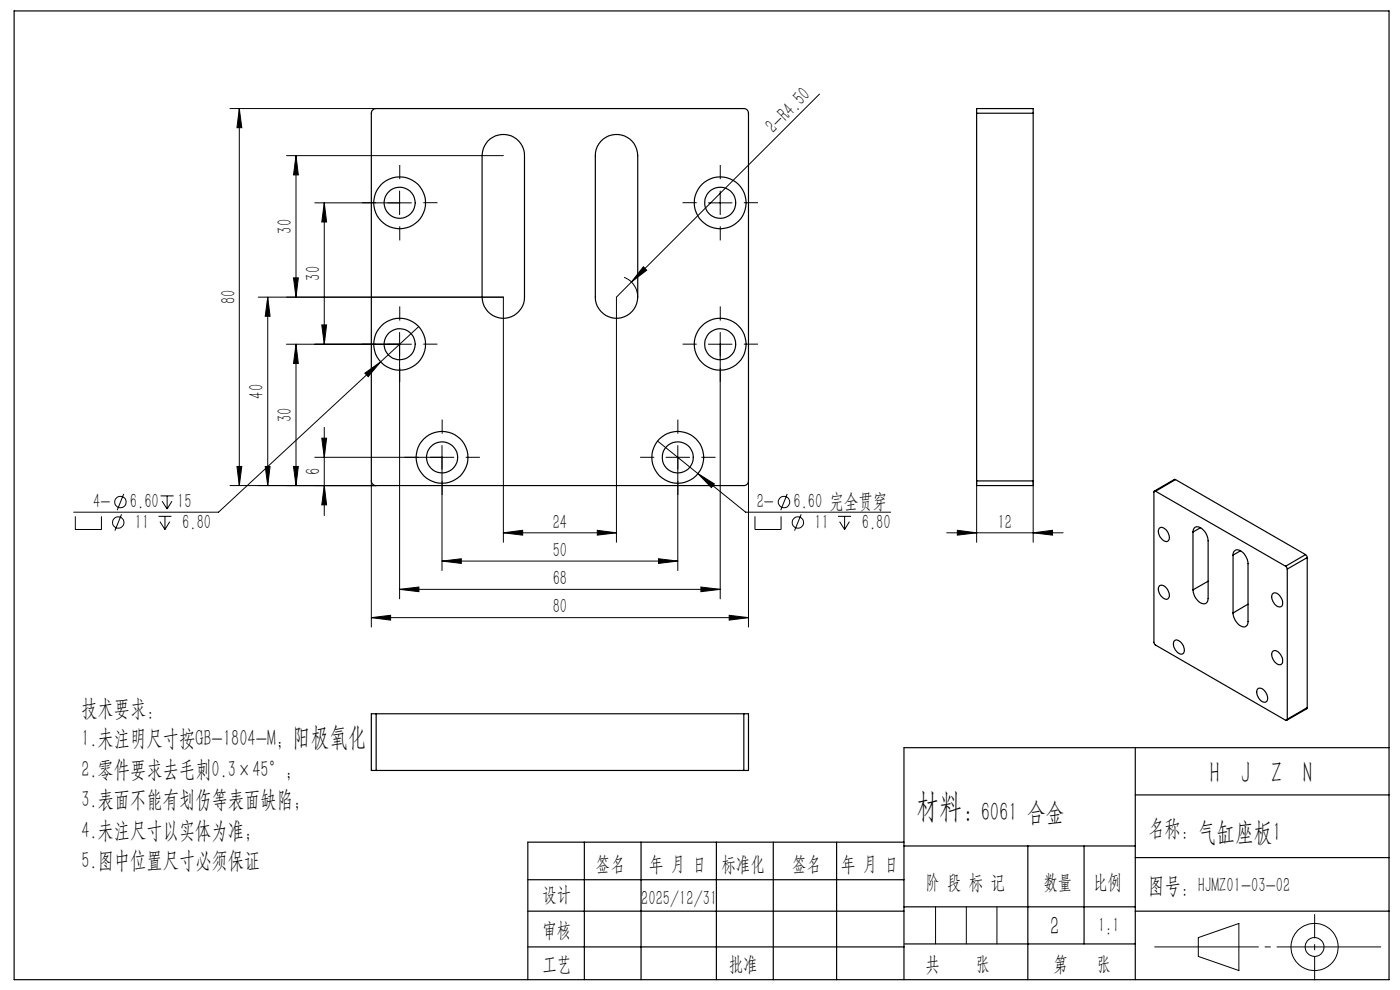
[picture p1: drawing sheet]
<svg xmlns="http://www.w3.org/2000/svg" width="297mm" height="210mm" viewBox="0 0 297 210" stroke-linecap="round" stroke-linejoin="round" font-family="sans-serif">
<g fill="none" stroke="#000" stroke-width=".25">
<path d="M3 2.3h291.7v205.5h-291.7zM79.1 23.3l.5-.3h78.2a.96 .96 0 0 1 1 1v78a.96 .96 0 0 1-1 1h-78a1.02 1.02 0 0 1-1-1v-78zM103.5 29.9a4.5 4.5 0 0 1 4.9-1.1 4.5 4.5 0 0 1 2.9 4.2v30a4.5 4.5 0 0 1-4.5 4.5 4.5 4.5 0 0 1-4.5-4.5v-30a4.8 4.8 0 0 1 1.2-3.1zM127.5 29.9a4.5 4.5 0 0 1 4.9-1.1 4.5 4.5 0 0 1 2.9 4.2v30a4.5 4.5 0 0 1-4.5 4.5 4.5 4.5 0 0 1-4.5-4.5v-30a4.3 4.3 0 0 1 1.2-3.1zM207.2 24v-1h12v1M207.2 24v78M207.2 24h12M219.2 24v78M207.2 102v1h12v-1M207.2 102h12M245.1 104.2l-.2-.1-.1 .2v32l.1 .4 27.8 16.1h.3l.1-.2M245.1 104.2l27.6 15.9"/>
<path d="M246 112a1.44 1.44 0 0 1 1.9 1.2 1.06 1.06 0 0 1-.5 1.7 2.1 2.1 0 0 1-1.4-2.9zM249.4 101.7h-.3l-4.2 2.5M249.4 101.7l-4.3 2.5M249.4 101.7l27.6 15.9M253.1 112.8a.99 .99 0 0 1 .5-1 .99 .99 0 0 1 1.2 .2 3.4 3.4 0 0 1 1.5 2.7v12.3a1.01 1.01 0 0 1-.6 1 1.01 1.01 0 0 1-1.1-.2 3.6 3.6 0 0 1-1.5-2.7M253.1 112.8v12.3M254.7 111.9l-1.6 .9M261.6 117.7a.99 .99 0 0 1 .5-1 .99 .99 0 0 1 1.2 .2 3.6 3.6 0 0 1 1.5 2.7v12.3a.99 .99 0 0 1-.6 1 .99 .99 0 0 1-1.1-.2 3.6 3.6 0 0 1-1.5-2.7M261.6 117.7v12.3M263.2 116.8l-1.6 .9M277 117.6l.3 .7M277 117.6l-4.3 2.5"/>
<path d="M277.3 118.3l-4.2 2.4M277.3 118.3v31.8M246 124.2a1.74 1.74 0 0 1 2 1.7 .81 .81 0 0 1-.2 1.1 .81 .81 0 0 1-1.1-.2 2.02 2.02 0 0 1-.7-2.6zM249.1 136a1.12 1.12 0 0 1 1.7 .6 1.47 1.47 0 0 1 0 2.1 2.09 2.09 0 0 1-1.7-2.7zM256.3 123.3l-3.2 1.8M264.8 128.2l-3.2 1.8M269.9 126a1.08 1.08 0 0 1 1.7 .6 1.64 1.64 0 0 1 .2 2.1 1.96 1.96 0 0 1-2-2.3zM270.1 138.1a1.47 1.47 0 0 1 1.8 1.2 1.26 1.26 0 0 1-.3 1.7 2.11 2.11 0 0 1-1.7-2.8zM272.7 120.1l.4 .6M273.1 120.7v31.9M79.8 151.4h-1v12h1M79.8 151.4v12"/>
<path d="M79.8 151.4h78M157.8 151.4h1v12h-1M157.8 151.4v12M240.8 158.6v49.2M266.7 146.2a1.12 1.12 0 0 1 1.8 .6 1.47 1.47 0 0 1 0 2.1 2.09 2.09 0 0 1-1.8-2.7zM277.3 150.1l-.1 .2-4.2 2.5M277.3 150.1l-4.2 2.5M294.7 158.6h-102.9v49.2M79.8 163.4h78M124 178.6v29.2M136 178.6v29.2M152 178.6v29.2"/>
<path d="M164 178.6v29.2M177.5 178.6v29.2M191.8 178.6h-79.8v29.2M191.8 179.4h49M218.1 179.4v28.4M230 179.4v20.8M240.8 168.6h53.9M112 193.3h79.8M112 186.6h79.8M191.8 192.4h49M240.8 181.9h53.9M240.8 193.3h53.9"/>
<path d="M112 200.9h79.8M192 200.2h48.8"/>
<circle cx="84.8" cy="43" r="5.5"/>
<circle cx="84.8" cy="43" r="3.3"/>
<circle cx="152.8" cy="43" r="3.3"/>
<circle cx="152.8" cy="43" r="5.5"/>
<circle cx="84.8" cy="73" r="5.5"/>
<circle cx="84.8" cy="73" r="3.3"/>
<circle cx="152.8" cy="73" r="3.3"/>
<circle cx="152.8" cy="73" r="5.5"/>
<circle cx="93.8" cy="97" r="5.5"/>
<circle cx="93.8" cy="97" r="3.3"/>
<circle cx="143.8" cy="97" r="3.3"/>
<circle cx="143.8" cy="97" r="5.5"/>
</g>
<g fill="none" stroke="#000" stroke-width=".21">
<path d="M173.8 20l-39.9 39.8M48.8 23h31M50.8 23l.5 4.1h-1zM50.8 23v80M60.8 33h46M62.8 33l.5 4.1h-1zM62.8 33v30M62.3 58.9h1l-.5 4.1zM66.8 43h20.5M68.8 43l.5 4.1h-1zM68.8 43v30M84.8 40.5v5"/>
<path d="M132.4 58.8a4.5 4.5 0 0 1 2.9 4.2M133.9 59.8l-3.1 3.2v52M136.5 56.6l.7 .7-3.3 2.5zM150.3 43h5M152.8 40.5v5M54.8 63h52v52M56.8 63l.5 4.1h-1zM56.8 63v40M60.8 73h26.5M62.8 73l.5 4.1h-1zM62.8 73v30M68.3 68.9h1l-.5 4.1z"/>
<path d="M77.4 79.2l3.4-2.4-2.7 3.1zM80.8 76.8l-34.4 31.8h-30.8M84.8 70.5v56.5M88.8 69.3l-8 7.5M150.3 73h5M152.8 70.5v56.5M50.3 98.9h1l-.5 4.1zM56.3 98.9h1l-.5 4.1zM62.3 98.9h1l-.5 4.1zM66.8 97h29.5M68.3 92.9h1l-.5 4.1zM68.8 90.7v18.7"/>
<path d="M93.8 94.5v26.5M139.5 93.5l8.6 7M141.3 97h5M143.8 94.5v26.5M16 109.5v2.8h5.5v-2.8M25.8 109.1l-1.4 3.5M26.2 104.8l-1.3 3.4M33.6 109.5h2.8M33.9 110.7l1.1 1.6M34.1 105.2h2.7M34.4 106.3l1.1 1.7M35 109.5v2.8"/>
<path d="M35.5 105.2v2.8M36 110.7l-1 1.6M36.5 106.3l-1 1.7M48.8 103h31M68.8 103l.5 4.1h-1zM78.8 102v31M93.8 119l4.1-.5v1zM93.8 119h50M106.8 113l4.1-.5v1zM106.8 113h24M126.7 112.5l4.1 .5-4.1 .5zM139.7 118.5l4.1 .5-4.1 .5z"/>
<path d="M148.1 100.5l3.5 2.1-.7 .8zM148.1 100.5l10.1 8.1h30.7M158.8 102v31M160.2 109.5v2.8h5.5v-2.8M167 104.8l-1.4 3.4M170 109.1l-1.4 3.5M177.8 109.5h2.8M178.1 110.7l1.1 1.6M179.2 109.5v2.8M180.2 110.7l-1 1.6M200.8 113h24.7M203.1 112.5l4.1 .5-4.1 .5z"/>
<path d="M207.2 102v13M219.2 113l4.1-.5v1zM219.2 102v13M78.8 131l4.1-.5v1zM78.8 131h80M84.8 125l4.1-.5v1zM84.8 125h68M148.7 124.5l4.1 .5-4.1 .5zM154.7 130.5l4.1 .5-4.1 .5zM198.5 192.4v7.8M205 192.4v7.8M211.5 192.4v7.8"/>
<path d="M254.2 198.9l8.6-3v10l-8.6-3z"/>
<circle cx="25.1" cy="110.8" r="1.22"/>
<circle cx="25.6" cy="106.5" r="1.22"/>
<circle cx="166.3" cy="106.5" r="1.22"/>
<circle cx="169.3" cy="110.8" r="1.21"/>
<circle cx="278.9" cy="200.9" r="2"/>
<circle cx="278.9" cy="200.9" r="5"/>
</g>
<g fill="none" stroke="#000" stroke-width=".21" stroke-dasharray="30.5 1.3 1.3 1.3" stroke-linecap="butt">
<path d="M84.8 38v-3M152.8 38v-3M79.8 43h-3M84.8 48v3M89.8 43h3M147.8 43h-3M152.8 48v3M157.8 43h3M79.8 73h-3M84.8 68v-3M84.8 78v3M89.8 73h3"/>
<path d="M147.8 73h-3M152.8 68v-3M152.8 78v3M157.8 73h3M88.8 97h-3M93.8 92v-3M98.8 97h3M138.8 97h-3M143.8 92v-3M148.8 97h3M93.8 102v3M143.8 102v3"/>
</g>
<path d="M244.9 200.9h48.1" fill="none" stroke="#000" stroke-width=".21" stroke-dasharray="30.5 1.3 1.3 1.3" stroke-dashoffset="8.3" stroke-linecap="butt"/>
<path d="M278.9 193.9v14" fill="none" stroke="#000" stroke-width=".21" stroke-dasharray="30.5 1.3 1.3 1.3" stroke-dashoffset="25.4" stroke-linecap="butt"/>
<g fill="#000">
<path d="M136.5 56.6l.7 .7-3.3 2.5z"/>
<path d="M56.8 63l.5 4.1h-1zM56.3 98.9h1l-.5 4.1zM50.8 23l.5 4.1h-1zM50.3 98.9h1l-.5 4.1zM68.8 43l.5 4.1h-1zM68.3 68.9h1l-.5 4.1zM62.8 73l.5 4.1h-1zM62.3 98.9h1l-.5 4.1z"/>
<path d="M62.3 58.9h1l-.5 4.1zM62.8 33l.5 4.1h-1zM68.8 103l.5 4.1h-1zM68.3 92.9h1l-.5 4.1z"/>
<path d="M106.8 113l4.1-.5v1zM126.7 112.5l4.1 .5-4.1 .5zM93.8 119l4.1-.5v1zM139.7 118.5l4.1 .5-4.1 .5zM148.1 100.5l2.8 2.9 .7-.8zM77.4 79.2l.7 .7 2.7-3.1z"/>
<path d="M148.7 124.5l4.1 .5-4.1 .5zM84.8 125l4.1-.5v1zM154.7 130.5l4.1 .5-4.1 .5zM78.8 131l4.1-.5v1zM219.2 113l4.1-.5v1zM203.1 112.5l4.1 .5-4.1 .5z"/>
</g>
<text font-size="7.1" x="194.3" y="173.4">材料：</text>
<g font-size="6.3">
<text x="256.6" y="166.2">H</text>
<text x="263.3" y="166.2">J</text>
<text x="269.7" y="166.2">Z</text>
<text x="276.4" y="166.2">N</text>
</g>
<g font-size="5.6">
<text x="62" y="158.2">阳极氧化</text>
<text x="208" y="174.1">6061 合金</text>
<text x="254.1" y="178.4">气缸座板1</text>
<text x="222.8" y="198.3">2</text>
</g>
<g font-size="4.9">
<text x="17.3" y="151.8">技术要求：</text>
<text x="17.3" y="158.2">1.未注明尺寸按GB-1804-M；</text>
<text x="17.3" y="164.8">2.零件要求去毛刺0.3×45°；</text>
<text x="17.3" y="171.3">3.表面不能有划伤等表面缺陷；</text>
<text x="17.3" y="177.7">4.未注尺寸以实体为准；</text>
<text x="243.6" y="177.3">名称:</text>
<text x="17.3" y="184.1">5.图中位置尺寸必须保证</text>
<text x="243.6" y="189.4">图号：</text>
</g>
<g font-size="4.4">
<text x="164.1" y="28.4" transform="rotate(-45 164.1 28.4)">2-R4.50</text>
<text x="61.9" y="49.5" transform="rotate(-90 61.9 49.5)">30</text>
<text x="67.9" y="59.5" transform="rotate(-90 67.9 59.5)">30</text>
<text x="49.9" y="64.5" transform="rotate(-90 49.9 64.5)">80</text>
<text x="55.9" y="84.5" transform="rotate(-90 55.9 84.5)">40</text>
<text x="61.9" y="89.5" transform="rotate(-90 61.9 89.5)">30</text>
<text x="67.9" y="100.8" transform="rotate(-90 67.9 100.8)">6</text>
<text x="19.8" y="107.8">4-</text>
<text x="27.6" y="107.8">6.60</text>
<text x="37.6" y="107.8">15</text>
<text x="160.5" y="107.8">2-</text>
<text x="168.3" y="107.8">6.60 完全贯穿</text>
<text x="28.6" y="112.1">11</text>
<text x="38.7" y="112.1">6.80</text>
<text x="117.3" y="112.1">24</text>
<text x="172.8" y="112.1">11</text>
<text x="182.8" y="112.1">6.80</text>
<text x="211.7" y="112.1">12</text>
<text x="117.3" y="118.1">50</text>
<text x="117.3" y="124.1">68</text>
<text x="117.3" y="130.1">80</text>
<text x="126.4" y="184.7">签名</text>
<text x="137.7" y="184.7">年 月 日</text>
<text x="153.1" y="184.7">标准化</text>
<text x="168" y="184.7">签名</text>
<text x="178.5" y="184.7">年 月 日</text>
<text x="115.1" y="191.2">设计</text>
<text x="136" y="192">2025/12/31</text>
<text x="196.3" y="188.6">阶 段 标 记</text>
<text x="221.3" y="188.6">数量</text>
<text x="231.9" y="188.6">比例</text>
<text x="254.1" y="189.2">HJMZ01-03-02</text>
<text x="232.9" y="197.8">1:1</text>
<text x="115.1" y="198.7">审核</text>
<text x="115.1" y="206">工艺</text>
<text x="154.6" y="206">批准</text>
<text x="196.3" y="206">共</text>
<text x="207" y="206">张</text>
<text x="223.5" y="206">第</text>
<text x="232.7" y="206">张</text>
</g>
</svg>
